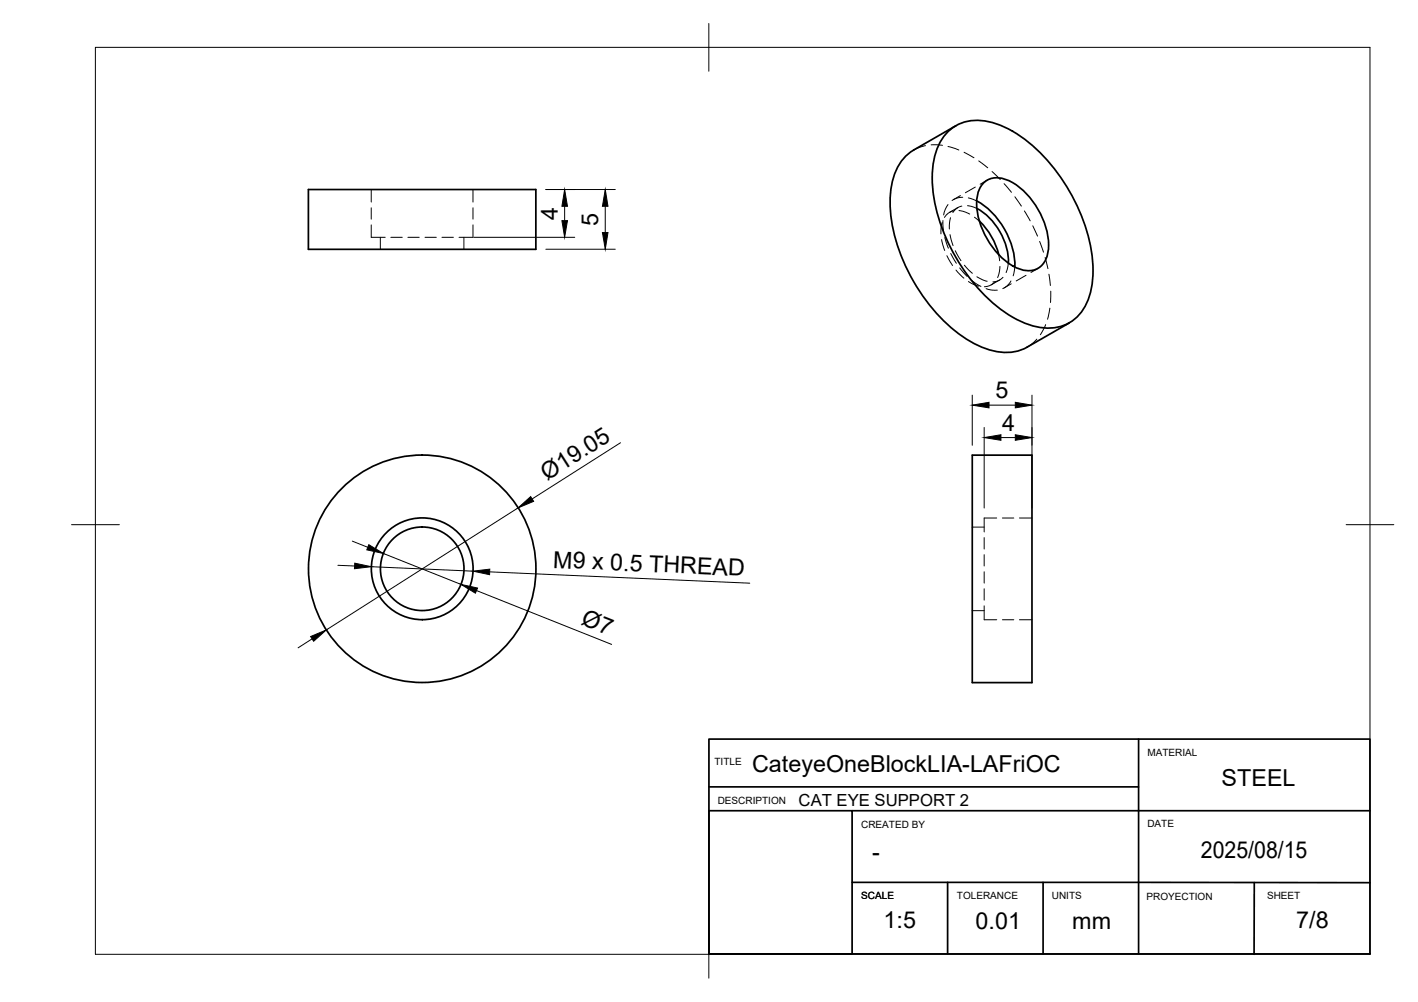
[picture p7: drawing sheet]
<svg xmlns="http://www.w3.org/2000/svg" width="297mm" height="210mm" viewBox="0 0 297 210" stroke-linecap="round" stroke-linejoin="round" font-family="sans-serif">
<!-- layer: Visible -->
<g fill="none" stroke="#000" stroke-width=".36">
<path d="M64.6 39.7h47.6v12.5h-47.6zM198.7 27.5a9.6 9.6 0 0 1 10.2-1.5 30.5 30.5 0 0 1 14.6 13.2 33.9 33.9 0 0 1 5.4 19.3 11.6 11.6 0 0 1-4.3 8.8 9.8 9.8 0 0 1-9.3 .6 30.5 30.5 0 0 1-14.6-13.2 33.9 33.9 0 0 1-5.3-19.3 12.1 12.1 0 0 1 3.3-7.9zM200.2 26.3l-8.8 5.1a11.1 11.1 0 0 0-4.9 9.3 34.8 34.8 0 0 0 7.2 21.8 27.6 27.6 0 0 0 13.8 10.9 9.8 9.8 0 0 0 7.7-.7M206.2 38.2a4.5 4.5 0 0 1 4.9-.5 16 16 0 0 1 8.5 14.8 4.3 4.3 0 0 1-6.5 3.7 16 16 0 0 1-8.5-14.7 5.2 5.2 0 0 1 1.6-3.3zM204.6 42.1a16.3 16.3 0 0 1 8 13.8M204.6 43.7a13.4 13.4 0 0 1 6.6 11.4M205.2 46.3a14.5 14.5 0 0 1 4 7M224 67.6l-8.8 5.1M203.7 95.3h12.5v47.7h-12.5z"/>
<circle cx="88.4" cy="119.2" r="23.8"/>
<circle cx="88.4" cy="119.2" r="8.8"/>
<circle cx="88.4" cy="119.1" r="10.7"/>
</g>
<!-- layer: Hidden -->
<g fill="none" stroke="#000" stroke-width=".21">
<path d="M77.8 39.7v2.6M99.1 39.7v2.6M193.9 30.5l-2.5 .9M195.1 30.3l2.3 .2M198.6 30.7l2.3 .7M202 31.9l2 1.2M204.3 39.2l-2.1 1.2M205 33.7l1.9 1.5M206.8 37.7l-1.5 .9M207.8 35.9l1.7 1.7M210.3 38.5l1.6 1.8M77.8 47.1v2.6h2.9"/>
<path d="M77.8 43.5v2.4M79.7 49.7v2.5M81.9 49.7h2.4M85.4 49.7h2.4M89 49.7h2.4M92.6 49.7h2.4M97.2 49.7v2.5M99.1 47.1v2.6h-2.9M99.1 43.5v2.4M197.3 50.2l.6 2.3M197.4 46.6l-.3 1v1.4M197.5 46.2l.2 2.4"/>
<path d="M197.9 49.8l.8 2.2M198.4 53.6l1.1 2M198.6 42.9l-.6 1-.3 1.1M199 49.1l.6 2.3M199.1 45.6l-.2 2.4M199.2 53.1l1.1 2.1M199.7 44.2h-.2a2.97 2.97 0 0 0-1.7 1.3M200.1 52.5l1.2 2.1M200.3 56.6l1.6 1.7M200.7 43.5l-1.8 1M200.9 44.1l1.3 .3 .9 .4M201 56.1l1.6 1.8"/>
<path d="M201.2 41l-1.5 .8M201.5 43.2h-.2a2.81 2.81 0 0 0-1.7 1.3M201.7 41.3l-1.4 .2-.9 .5M202 55.6l1.7 1.6M202.7 43.1l1.9 .6M202.8 41.5l1.8 .6M202.9 59l1.2 .6 .9 .3M203.5 58.7l2 1.3M204.1 45.5l1.1 .8M204.6 58l1.3 .6 .9 .3M208.3 59.1l-.1 .2a2.93 2.93 0 0 1-2 .8M209.2 53.3l.2 1.3"/>
<path d="M209.4 58.6l-1.8 1.1M209.5 55.8l-.1 1.1-.4 1.2M210.1 58.1l-.1 .1a2.95 2.95 0 0 1-2 .8M211.2 55.1l-.4 2M211.8 58.9l-.9 1-.8 .6M211.8 59.5l-1.4 .8M212.6 56l-.4 1.8M212.6 41.2l1.4 2M214.6 44.2l1.2 2.1M214.9 57.7l-2 1.2M216.3 47.3l1 2.2M217.4 56.2l-1.4 .9"/>
<path d="M217.8 50.6l.8 2.2M218.9 53.9l.6 2.4M219.7 57.4l.3 2.4M206.6 60.5l1.1 .3h1.2M217.2 71l-.7 .8-1.3 .9M219 68l-1.1 2.1M219.9 64.6l-.5 2.3M220.1 61l-.1 2.4M203.7 110.4h2.5M206.2 112.6v2.4M206.2 116.2v2.4M206.2 119.8v2.3"/>
<path d="M208.8 108.5h-2.6v2.9M210 108.5h2.4M213.6 108.5h2.6M203.7 127.9h2.5M206.2 123.3v2.4M206.2 126.9v2.9h2.6M210 129.8h2.4M213.6 129.8h2.6"/>
</g>
<!-- layer: BORDER -->
<path d="M20 9.9h267v190h-267zM148.5 4.9v10M15 109.9h10M282 109.9h10M148.5 194.9v10" fill="none" stroke="#000" stroke-width=".21"/>
<!-- layer: TITLEBLOCK -->
<path d="M148.5 154.8h138.5v45h-138.5zM238.5 154.8v45M148.5 169.8h30v30h-30zM148.5 164.8h90M178.5 169.8h108.5M178.5 184.8l108.5 .1M198.5 184.8v15M218.5 184.8v15M262.7 184.9v15" fill="none" stroke="#000" stroke-width=".36"/>
<!-- layer: FD_Dimensions -->
<g fill="none" stroke="#000" stroke-width=".21">
<path d="M114.3 39.7h14.6M99.3 49.7h21.1M114.3 52.2h14.6M118.3 43.2v3M126.8 43.2v5.5M130 92.7l-18.5 11.8M203.7 82.8v10.5M206.2 89.5v16.9M207.2 84.9h5.5M209.7 91.7h3M216.2 82.8v23.6M70.8 118.4l3.5 .2"/>
<path d="M73.8 113.4l3.2 1.3M77.8 118.7l21.3 .9M80.3 115.9l16.3 6.5M102.6 119.8l54.5 2.4M108.5 106.4l-40.2 25.6M65.4 133.8l-3 1.9M99.8 123.7l28.3 11.3"/>
</g>
<g fill="#000" stroke="#000" stroke-width=".21">
<path d="M117.7 46.2h1.2l-.6 3.5zM118.3 39.7l.6 3.5h-1.2zM126.8 39.7l.6 3.5h-1.2zM126.2 48.7h1.2l-.6 3.5zM203.7 84.9l3.5-.6v1.1zM206.2 91.7l3.5-.6v1.1zM212.7 84.3l3.5 .6-3.5 .5zM212.7 91.1l3.5 .6-3.5 .5zM74.3 118l3.5 .7-3.5 .4zM77.3 114.1l3 1.8-3.5-.7zM99.1 119.6l3.5-.4v1.2zM108.5 106.4l2.7-2.4 .6 1z"/>
<path d="M65.1 133.3l3.2-1.3-2.6 2.3zM96.6 122.4l3.4 .8-.4 1.1z"/>
</g>
<g font-size="4.9">
<text x="116.9" y="46" transform="rotate(-90 116.9 46)">4</text>
<text x="125.3" y="47.3" transform="rotate(-90 125.3 47.3)">5</text>
<text x="208.6" y="83.4">5</text>
<text x="209.9" y="90.3">4</text>
<text x="114.6" y="100.7" transform="rotate(-32 114.6 100.7)">Ø19.05</text>
<text x="115.8" y="118.9" transform="rotate(2 115.8 118.9)">M9 x 0.5 THREAD</text>
<text x="121.5" y="130.7" transform="rotate(22 121.5 130.7)">Ø7</text>
<text x="157.5" y="161.7">CateyeOneBlockLIA-LAFriOC</text>
<text x="255.9" y="164.8">STEEL</text>
<text x="251.6" y="179.7">2025/08/15</text>
<text x="182.7" y="180.1">-</text>
<text x="185.1" y="194.4">1:5</text>
<text x="204.4" y="194.5">0.01</text>
<text x="224.6" y="194.6">mm</text>
<text x="271.5" y="194.5">7/8</text>
</g>
<text font-size="3.5" x="167.3" y="168.8">CAT EYE SUPPORT 2</text>
<g font-size="2.1">
<text x="149.7" y="160.2">TITLE</text>
<text x="240.3" y="158.3">MATERIAL</text>
<text x="150.3" y="168.4">DESCRIPTION</text>
<text x="180.4" y="173.4">CREATED BY</text>
<text x="240.3" y="173.3">DATE</text>
<text x="180.4" y="188.4">SCALE</text>
<text x="200.4" y="188.4">TOLERANCE</text>
<text x="220.3" y="188.4">UNITS</text>
<text x="240.2" y="188.5">PROYECTION</text>
<text x="265.4" y="188.4">SHEET</text>
</g>
</svg>
